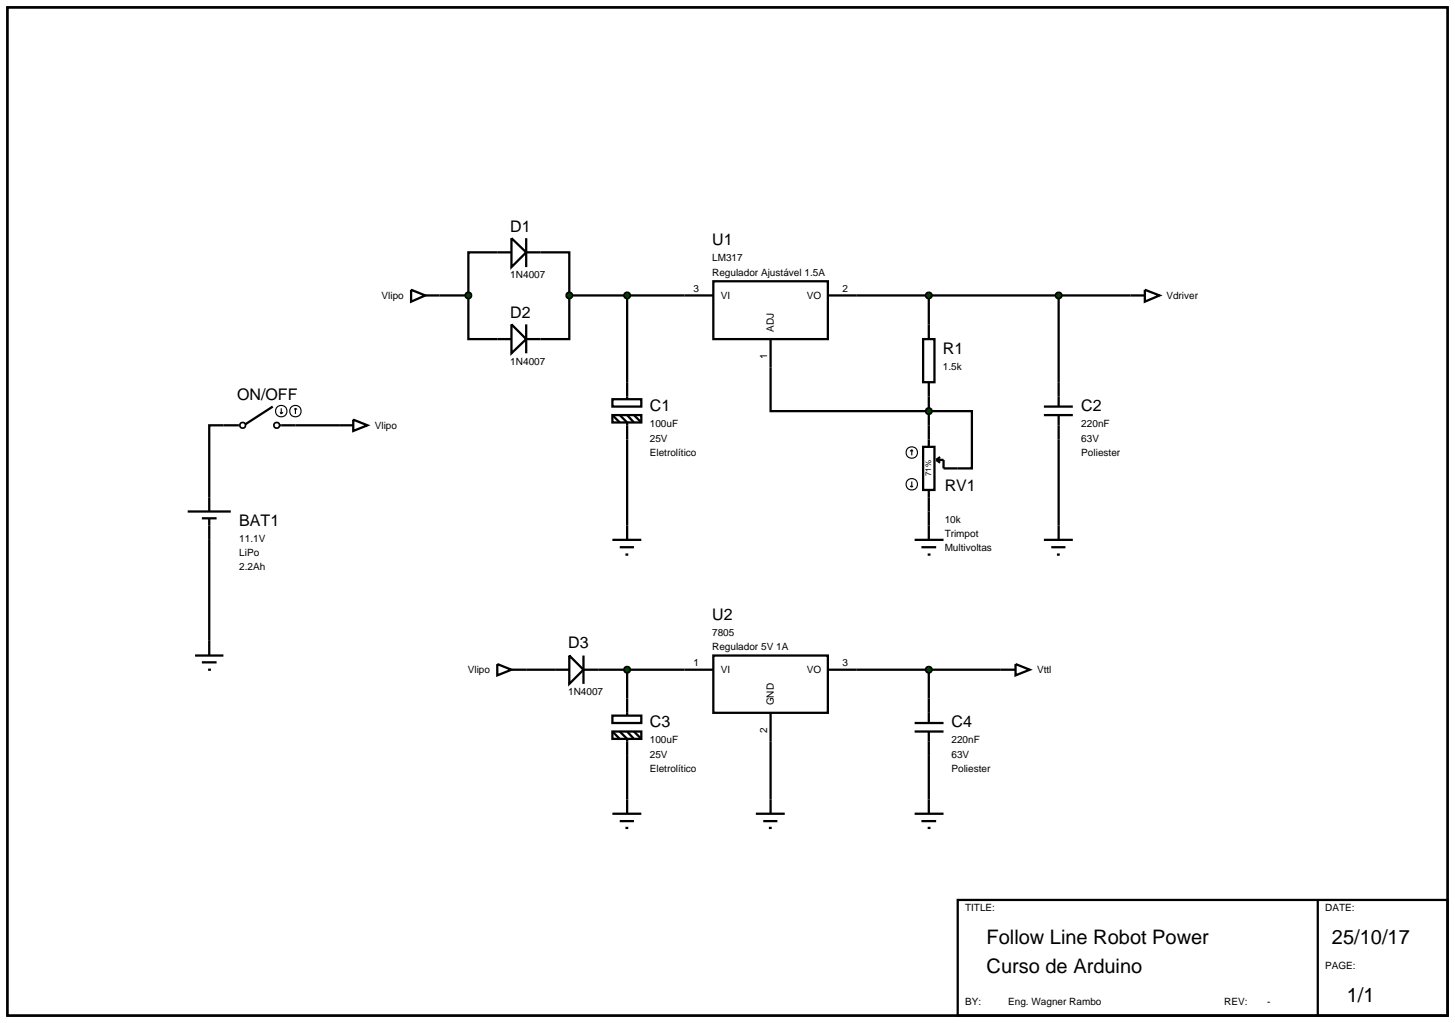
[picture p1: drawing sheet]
<svg xmlns="http://www.w3.org/2000/svg" width="257mm" height="180mm" viewBox="0 0 257 180" stroke-linecap="round" stroke-linejoin="round" font-family="sans-serif">
<g fill="none" stroke="#000" stroke-width=".4">
<path d="M1.3 1.3h254v177.8h-254zM77.5 52.1h5.1M82.6 52.1v7.7h5.1M87.7 44.5h-5.1v7.6M95.3 44.5h5.1v7.6M100.4 52.1v7.7h-5.1M100.4 52.1h25.4M110.6 52.1v18.3M125.8 49.6h20.2v10.2h-20.2zM135.9 59.8v12.7h35.5v10.1h-2.5M146 52.1h53.4M162.8 59.8h2v7.6h-2z"/>
<path d="M163.8 52.1v7.7M186.7 52.1v19.6M39.4 75h-2.5v12.7M52.1 75h7.7M108 70.4h5.1v1.3h-5.1zM108 73.2h5.1v1.3h-5.1zM108 73.2l1.3 1.3M109.3 73.2l1.3 1.3v18.2M110.6 73.2l1.2 1.3M111.8 73.2l1.3 1.3M163.8 67.4v7.6M184.1 73.2h5.1"/>
<path d="M184.1 71.7h5.1M186.7 73.2v19.5M36.9 95.2v17.8M161.3 95.2h5.1M162.5 96.5h2.6M163.6 97.8h.5M163.8 90.2v5M92.8 118.1h5.1M105.5 118.1h15.2M110.6 118.1v5.1M151.1 118.1h25.4M163.8 118.1v5.1"/>
<path d="M110.6 133.3v7.7M135.9 130.8v10.2M163.8 133.3v7.7M168.9 158.7h86.4v20.4h-86.4zM232.4 158.7v20.4"/>
</g>
<path d="M163.5 51.7l.3-.1-.5 .5zM163.8 51.6l.3 .1 .2 .4zM164.3 52.1l-.2 .4-.3 .1zM163.3 52.1l.5 .5-.4-.2z" fill="#004000" stroke="#000" stroke-width=".4"/>
<path d="M163.8 51.6l.5 .5-.5 .5-.5-.5z" fill="#004000"/>
<path d="M162.8 78.8h2v7.6h-2zM163.8 75v3.8M163.8 86.4v3.8M165.1 81.1l.7 .5M165.1 81.1h1.3v1.5h2.5M165.8 80.6l-.7 .5" fill="none" stroke="#000" stroke-width=".4"/>
<g fill="none" stroke="#000" stroke-width=".2">
<path d="M160.8 79.3l-.3 .3M160.8 79.3l.2 .3M160.8 79.3v1M160.5 85.7l.3 .2M160.8 84.9v1M161 85.7l-.2 .2"/>
<circle cx="160.8" cy="79.8" r="1.01"/>
<circle cx="160.8" cy="85.4" r="1.01"/>
</g>
<path d="M163.5 72.1l.3-.1-.5 .5zM163.8 72l.4 .2 .1 .3zM164.3 72.5l-.1 .3-.4 .2zM163.3 72.5l.5 .5-.4-.2z" fill="#004000" stroke="#000" stroke-width=".4"/>
<path d="M163.8 72l.5 .5-.5 .5-.5-.5z" fill="#004000"/>
<g fill="none" stroke="#000" stroke-width=".4">
<path d="M199.4 52.1h2.5M201.9 51.1l2.6 1-2.6 1.1zM33.1 90.2h7.6M35.6 91.4h2.6M36.9 87.7v2.5M36.9 91.4v3.8M108 95.2h5.1M109.3 96.5h2.5M110.3 97.8h.5M110.6 92.7v2.5M184.1 95.2h5.1M185.4 96.5h2.5"/>
<path d="M186.4 97.8h.5M186.7 92.7v2.5M34.4 115.6h5M35.6 116.8h2.6M36.7 118.1h.5M36.9 113v2.6"/>
</g>
<path d="M186.3 51.8l.4-.2-.5 .5zM186.7 51.6l.3 .1 .2 .4zM186.7 52.6l.5-.5-.2 .4zM186.2 52.1l.5 .5-.4-.2z" fill="#004000" stroke="#000" stroke-width=".4"/>
<path d="M186.2 52.1l.5-.5 .5 .5-.5 .5z" fill="#004000"/>
<g fill="none" stroke="#000" stroke-width=".4">
<path d="M72.5 51.1l2.5 1-2.5 1.1zM75 52.1h2.5M39.4 75h2.8M48.1 71.7l-4.8 3.1M49.4 75h2.7M59.8 75h2.5M62.3 74l2.5 1-2.5 1zM87.7 117.1l2.5 1-2.5 1zM90.2 118.1h2.6M120.7 118.1h5.1M125.8 115.6h20.2v10.1h-20.2zM146 118.1h5.1"/>
<path d="M176.5 118.1h2.6M179.1 117.1l2.5 1-2.5 1zM108 126.2h5.1v1.3h-5.1zM108 129h5.1v1.3h-5.1zM108 129l1.3 1.3M109.3 129l1.3 1.3v3M110.6 123.2v3M110.6 129l1.2 1.3M111.8 129l1.3 1.3M135.9 125.7v5.1M161.3 129h5.1M161.3 127.5h5.1"/>
<path d="M163.8 123.2v4.3M163.8 129v4.3M108 143.5h5.1M109.3 144.8h2.5M110.3 146h.5M110.6 141v2.5M133.3 143.5h5.1M134.6 144.8h2.5M135.6 146h.5M135.9 141v2.5M161.3 143.5h5.1M162.5 144.8h2.6"/>
<path d="M163.6 146h.5M163.8 141v2.5"/>
</g>
<g fill="none" stroke="#000" stroke-width=".3">
<circle cx="42.8" cy="75" r=".51"/>
<circle cx="48.8" cy="75" r=".51"/>
</g>
<g fill="none" stroke="#000" stroke-width=".2">
<path d="M49.4 72.7l.2 .3M49.6 72v1M49.9 72.7l-.3 .3M52.1 72l-.2 .2M52.1 72l.3 .2M52.1 72v1"/>
<circle cx="49.6" cy="72.5" r="1.01"/>
<circle cx="52.1" cy="72.5" r="1.01"/>
</g>
<path d="M163.5 117.7l.3-.1-.5 .5zM163.8 117.6l.4 .2 .1 .3zM164.3 118.1l-.2 .4-.3 .1zM163.3 118.1l.5 .5-.3-.1z" fill="#004000" stroke="#000" stroke-width=".4"/>
<path d="M163.8 117.6l.5 .5-.5 .5-.5-.5z" fill="#004000"/>
<path d="M87.7 44.5h2.5M87.7 59.8h2.5M90.2 42l2.6 2.5-2.6 2.6zM90.2 57.2l2.6 2.6-2.6 2.5zM92.8 42v5.1M92.8 57.2v5.1M92.8 44.5h2.5M92.8 59.8h2.5" fill="none" stroke="#000" stroke-width=".4"/>
<g fill="#004000" stroke="#000" stroke-width=".4">
<path d="M100.1 51.7l.3-.1-.5 .5zM100.4 51.6l.3 .1 .2 .4zM100.4 52.6l.5-.5-.2 .4zM99.9 52.1l.5 .5-.4-.2z"/>
<path d="M110.2 51.8l.4-.2-.5 .5zM110.6 51.6l.3 .1 .2 .4zM111.1 52.1l-.1 .3-.4 .2zM110.1 52.1l.5 .5-.3-.1z"/>
<path d="M82.2 51.8l.4-.2-.5 .5zM82.6 51.6l.4 .2 .1 .3zM82.6 52.6l.5-.5-.1 .3zM82.1 52.1l.5 .5-.3-.1z"/>
</g>
<g fill="#004000">
<path d="M99.9 52.1l.5-.5 .5 .5-.5 .5z"/>
<path d="M110.1 52.1l.5-.5 .5 .5-.5 .5z"/>
<path d="M82.1 52.1l.5-.5 .5 .5-.5 .5z"/>
</g>
<path d="M97.9 118.1h2.5M100.4 115.6l2.5 2.5-2.5 2.5zM102.9 115.6v5M102.9 118.1h2.6" fill="none" stroke="#000" stroke-width=".4"/>
<path d="M110.2 117.8l.4-.2-.5 .5zM110.6 117.6l.4 .2 .1 .3zM111.1 118.1l-.2 .4-.3 .1zM110.1 118.1l.5 .5-.3-.1z" fill="#004000" stroke="#000" stroke-width=".4"/>
<path d="M110.1 118.1l.5-.5 .5 .5-.5 .5z" fill="#004000"/>
<path d="M1.3 1.3h254v177.8h-254z" fill="none" stroke="#000" stroke-width=".4"/>
<g font-size="3.5">
<text x="174" y="166.5">Follow Line Robot Power</text>
<text x="234.9" y="166.5">25/10/17</text>
<text x="174" y="171.6">Curso de Arduino</text>
<text x="237.5" y="176.7">1/1</text>
</g>
<g font-size="2.8">
<text x="90" y="40.9">D1</text>
<text x="125.6" y="43.3">U1</text>
<text x="90" y="56.1">D2</text>
<text x="166.3" y="62.4">R1</text>
<text x="41.8" y="70.6">ON/OFF</text>
<text x="114.6" y="72.5">C1</text>
<text x="190.7" y="72.5">C2</text>
<text x="166.6" y="86.6">RV1</text>
<text x="42.2" y="92.8">BAT1</text>
<text x="125.6" y="109.3">U2</text>
<text x="100.2" y="114.4">D3</text>
<text x="114.6" y="128.3">C3</text>
<text x="167.8" y="128.3">C4</text>
</g>
<g font-size="1.8">
<text x="125.6" y="46.1">LM317</text>
<text x="67.3" y="52.7">Vlipo</text>
<text x="90" y="49.1">1N4007</text>
<text x="122.3" y="51.5">3</text>
<text x="125.6" y="48.7">Regulador Ajustável 1.5A</text>
<text x="127.1" y="52.7">VI</text>
<text x="142.3" y="52.7">VO</text>
<text x="148.6" y="51.5">2</text>
<text x="205.7" y="52.7">Vdriver</text>
<text x="136.5" y="58.5" transform="rotate(-90 136.5 58.5)">ADJ</text>
<text x="90" y="64.3">1N4007</text>
<text x="135.3" y="63.3" transform="rotate(-90 135.3 63.3)">1</text>
<text x="166.3" y="65.2">1.5k</text>
<text x="66.1" y="75.6">Vlipo</text>
<text x="114.6" y="75.3">100uF</text>
<text x="114.6" y="77.9">25V</text>
<text x="190.7" y="75.3">220nF</text>
<text x="190.7" y="77.9">63V</text>
<text x="114.6" y="80.4">Eletrolítico</text>
<text x="190.7" y="80.4">Poliester</text>
<text x="42.2" y="95.6">11.1V</text>
<text x="166.6" y="92.2">10k</text>
<text x="166.6" y="94.7">Trimpot</text>
<text x="42.2" y="98.1">LiPo</text>
<text x="42.2" y="100.6">2.2Ah</text>
<text x="166.6" y="97.2">Multivoltas</text>
<text x="125.6" y="112.1">7805</text>
<text x="82.5" y="118.7">Vlipo</text>
<text x="122.3" y="117.5">1</text>
<text x="125.6" y="114.6">Regulador 5V 1A</text>
<text x="127.1" y="118.7">VI</text>
<text x="142.3" y="118.7">VO</text>
<text x="148.6" y="117.5">3</text>
<text x="182.9" y="118.7">Vttl</text>
<text x="100.2" y="122.6">1N4007</text>
<text x="136.5" y="124.4" transform="rotate(-90 136.5 124.4)">GND</text>
<text x="114.6" y="131.1">100uF</text>
<text x="135.3" y="129.3" transform="rotate(-90 135.3 129.3)">2</text>
<text x="167.8" y="131.1">220nF</text>
<text x="114.6" y="133.7">25V</text>
<text x="114.6" y="136.2">Eletrolítico</text>
<text x="167.8" y="133.7">63V</text>
<text x="167.8" y="136.2">Poliester</text>
<text x="170.2" y="160.7">TITLE:</text>
<text x="233.7" y="160.7">DATE:</text>
<text x="233.7" y="170.8">PAGE:</text>
<text x="170.2" y="177.2">BY:</text>
<text x="177.8" y="177.2">Eng. Wagner Rambo</text>
<text x="215.9" y="177.2">REV:</text>
<text x="223.5" y="177.2">-</text>
</g>
<text font-size="1.4" x="164.2" y="84" transform="rotate(-90 164.2 84)">71%</text>
</svg>
